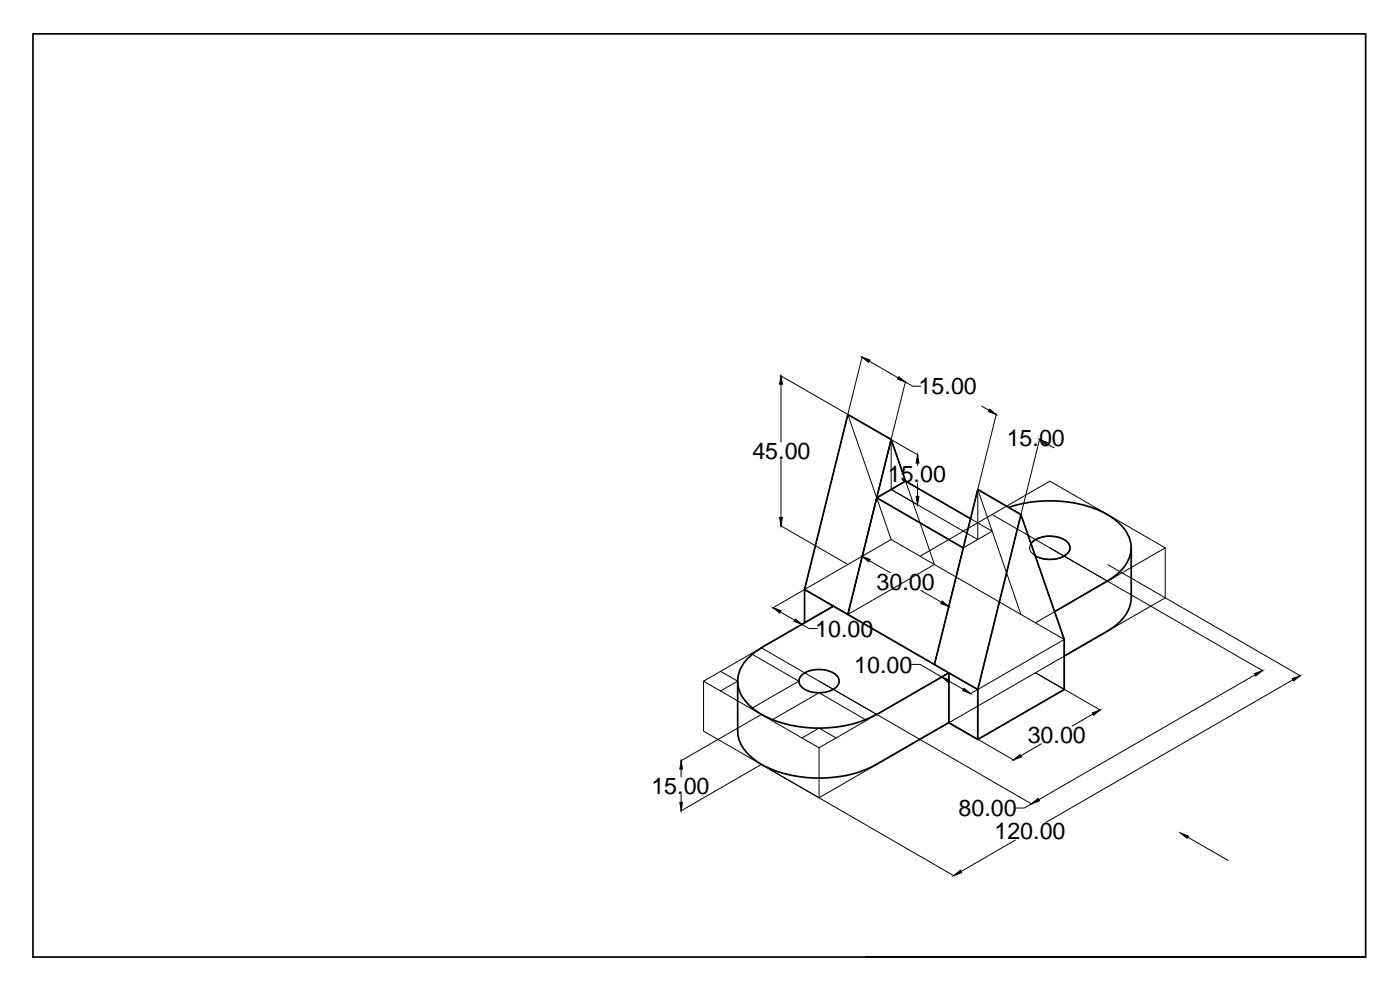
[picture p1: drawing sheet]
<svg xmlns="http://www.w3.org/2000/svg" width="420mm" height="297mm" viewBox="0 0 420 297" stroke-linecap="round" stroke-linejoin="round" font-family="sans-serif">
<!-- layer: Object -->
<g fill="none" stroke="#000" stroke-width=".51">
<path d="M9.9 10.2h400v276.9h-400zM267.4 131.9l4.4 12.5-8.7 5 26 15M271.8 144.4l19.4 11.2M302.7 152.2a38.5 38.5 0 0 1 30.2 2.5 11.8 11.8 0 0 1 6.6 9.9 12.3 12.3 0 0 1-7.2 9.7M306.4 154.4l13 37.5v15l-26 15v-15M241.5 176.9l13-52.5 12.9 7.5-12.9 52.5-4.4-2.5M309.4 163.1a8.5 8.5 0 0 1 11-.4 2.35 2.35 0 0 1-.5 3.8 9.2 9.2 0 0 1-9.2 .3M332.4 174.3l-15.9 9.2M339.5 164.4v15a11.4 11.4 0 0 1-5.7 9l-14.4 8.5M228.5 194.4a13.5 13.5 0 0 0-6.9 8.3 10.1 10.1 0 0 0 4.7 10.1 35.5 35.5 0 0 0 26.9 5 31.2 31.2 0 0 0 9.8-3.5M241.5 186.9v-10l8.6 5-21.6 12.5M254.5 184.4l38.9 22.5 13-52.5-13-7.5-13 52.4"/>
<path d="M221.4 204.4v15a10.9 10.9 0 0 0 5.1 8.6 34.3 34.3 0 0 0 22.4 5.3 32.6 32.6 0 0 0 14.1-4l21.8-12.5v-14.9l-21.7 12.5M240.7 202.5a8.7 8.7 0 0 1 10.5 .3 2.58 2.58 0 0 1-1.4 4.2 9.2 9.2 0 0 1-9.1-.8 2.31 2.31 0 0 1 0-3.7zM284.8 216.9l8.6 5M259.9 287.1h150"/>
</g>
<!-- layer: Construction -->
<g fill="none" stroke="#000" stroke-width=".3">
<path d="M234.4 115.3v17.3M258.8 106.9l-4.3 17.4-20.3-11.6M260.9 108.4l8.7 5M271.7 114.6l2.2 1.3h2.5M271.8 114.4l-4.4 17.4M234.4 137.9v17.4M254.5 124.4l12.9 37.5 52 30-13-37.5-13 52.5-51.9-30zM254.5 124.4l12.9 7.5v15l26 15v-15l13 7.5M267.4 131.9l13 37.5-25.9 15zM275.4 138.9v.8M275.6 136.6l-8.2-4.7-12.9 52.5M294.7 121.9l2.1 1.2"/>
<path d="M299 124.2l-18.6 75.1M312 131.7l-5.6 22.6M314.1 133.1l2.2 1.3M234.2 157.7l20.2 11.6M263.1 149.4l8.7-5 26 15-8.7 5zM267.5 146.9l8.1 4.7M275.4 144.9v4M293.4 146.9l13 37.5M297.8 154.4l81.2 46.9M241.4 176.9l-9.6 5.6M260.9 168.2l6.3 3.6M267.4 161.9l-25.9 15v10"/>
<path d="M276.1 166.9l39-22.5 34.6 20-38.9 22.5M276.3 177.1l6.3 3.6M289.1 164.4l-4.4 17.8M310 162.5a8.7 8.7 0 0 1 10.4 .3 2.35 2.35 0 0 1-.5 3.7 9 9 0 0 1-9.9-.3 2.31 2.31 0 0 1 0-3.7zM332.5 169.4l57.8 33.4M349.7 164.4v15l-103.9 60M225.5 196.1l14.2 8.3-14.2 8.2M228.5 194.4l81.2 46.9M234.2 183.6l4.3 2.5M240.7 187.3l2.1 1.3h2.5M250 181.9l-9.5 5.6M250.1 181.9l-39 22.5 34.7 20"/>
<path d="M273.6 199.3h2.5l6.5 3.8M211.1 204.4v15l34.7 20v-15M216.3 201.4l5.1 3-5.1 2.9M228.4 214.4l-24.2 13.9M231.5 216.1l14.3-8.2 14.3 8.2M284.7 201.9l-2.3 1.3M284.8 201.9l-39 22.5M284.8 201.9v15l8.6 5M284.8 204.3l4.3 2.5M284.8 216.8l19.6 11.3M293.4 206.9l-2.3 1.3M293.4 206.9l26-15v15l-26 15z"/>
<path d="M310.8 201.9l19.5 11.2M328 214.2l-6.3 3.6M376.7 202.4l-65 37.5M388 204l-74.1 42.8M204.4 230.8v2.3M204.4 238.4v2.3M228.4 229.4l-24.2 14M228.5 229.4l57.9 33.4M240.7 221.4l5.1-2.9 5.1 2.9M312.6 223.1l-6.2 3.7M304.7 252.1l-16.3 9.4M309.6 241.2l-2.2 1.2h-2.5"/>
<path d="M356.4 251.2l12.2 6.9"/>
</g>
<g fill="#000" stroke="#000" stroke-width=".3">
<path d="M234.4 112.8l.4 2.5h-.8zM258.7 107.1l2.4 .9-.4 .8zM269.8 113l1.9 1.6-2.3-.9zM275.4 136.4l.4 2.5h-.9zM297 122.8l2 1.6-2.4-.9zM312 131.9l2.4 .9-.5 .7zM234 155.3h.8l-.4 2.5zM274.9 148.9h.9l-.4 2.5zM258.8 167l2.3 .9-.4 .7zM232 182.3l2.4 .9-.4 .7zM238.7 185.7l2 1.6-2.4-.9zM282.8 180.3l1.9 1.7-2.4-.9z"/>
<path d="M282.6 203.1l2.4 .9-.4 .7zM289.3 206.5l2 1.6-2.4-.9zM327.8 213.9l2.3-.9-1.9 1.6zM376.5 202.1l2.4-.9-2 1.6zM387.8 203.6l2.4-.9-2 1.6zM204.4 228.3l.4 2.5h-.8zM304.2 228l1.9-1.6 .5 .7zM309.6 241.2l1.9-1.6 .4 .7zM204 240.7h.8l-.4 2.5zM354.3 249.9l2.3 .9-.3 .7zM286.2 262.7l2-1.6 .4 .7z"/>
</g>
<g font-size="7">
<text x="275.7" y="118.3">15.00</text>
<text x="225.8" y="137.8">45.00</text>
<text x="302.1" y="133.8">15.00</text>
<text x="266.4" y="144.7">15.00</text>
<text x="263" y="176.9">30.00</text>
<text x="244.6" y="191.1">10.00</text>
<text x="256.4" y="201.8">10.00</text>
<text x="308.4" y="223">30.00</text>
<text x="195.5" y="238.2">15.00</text>
<text x="287.7" y="244.9">80.00</text>
<text x="298.4" y="251.8">120.00</text>
</g>
</svg>
